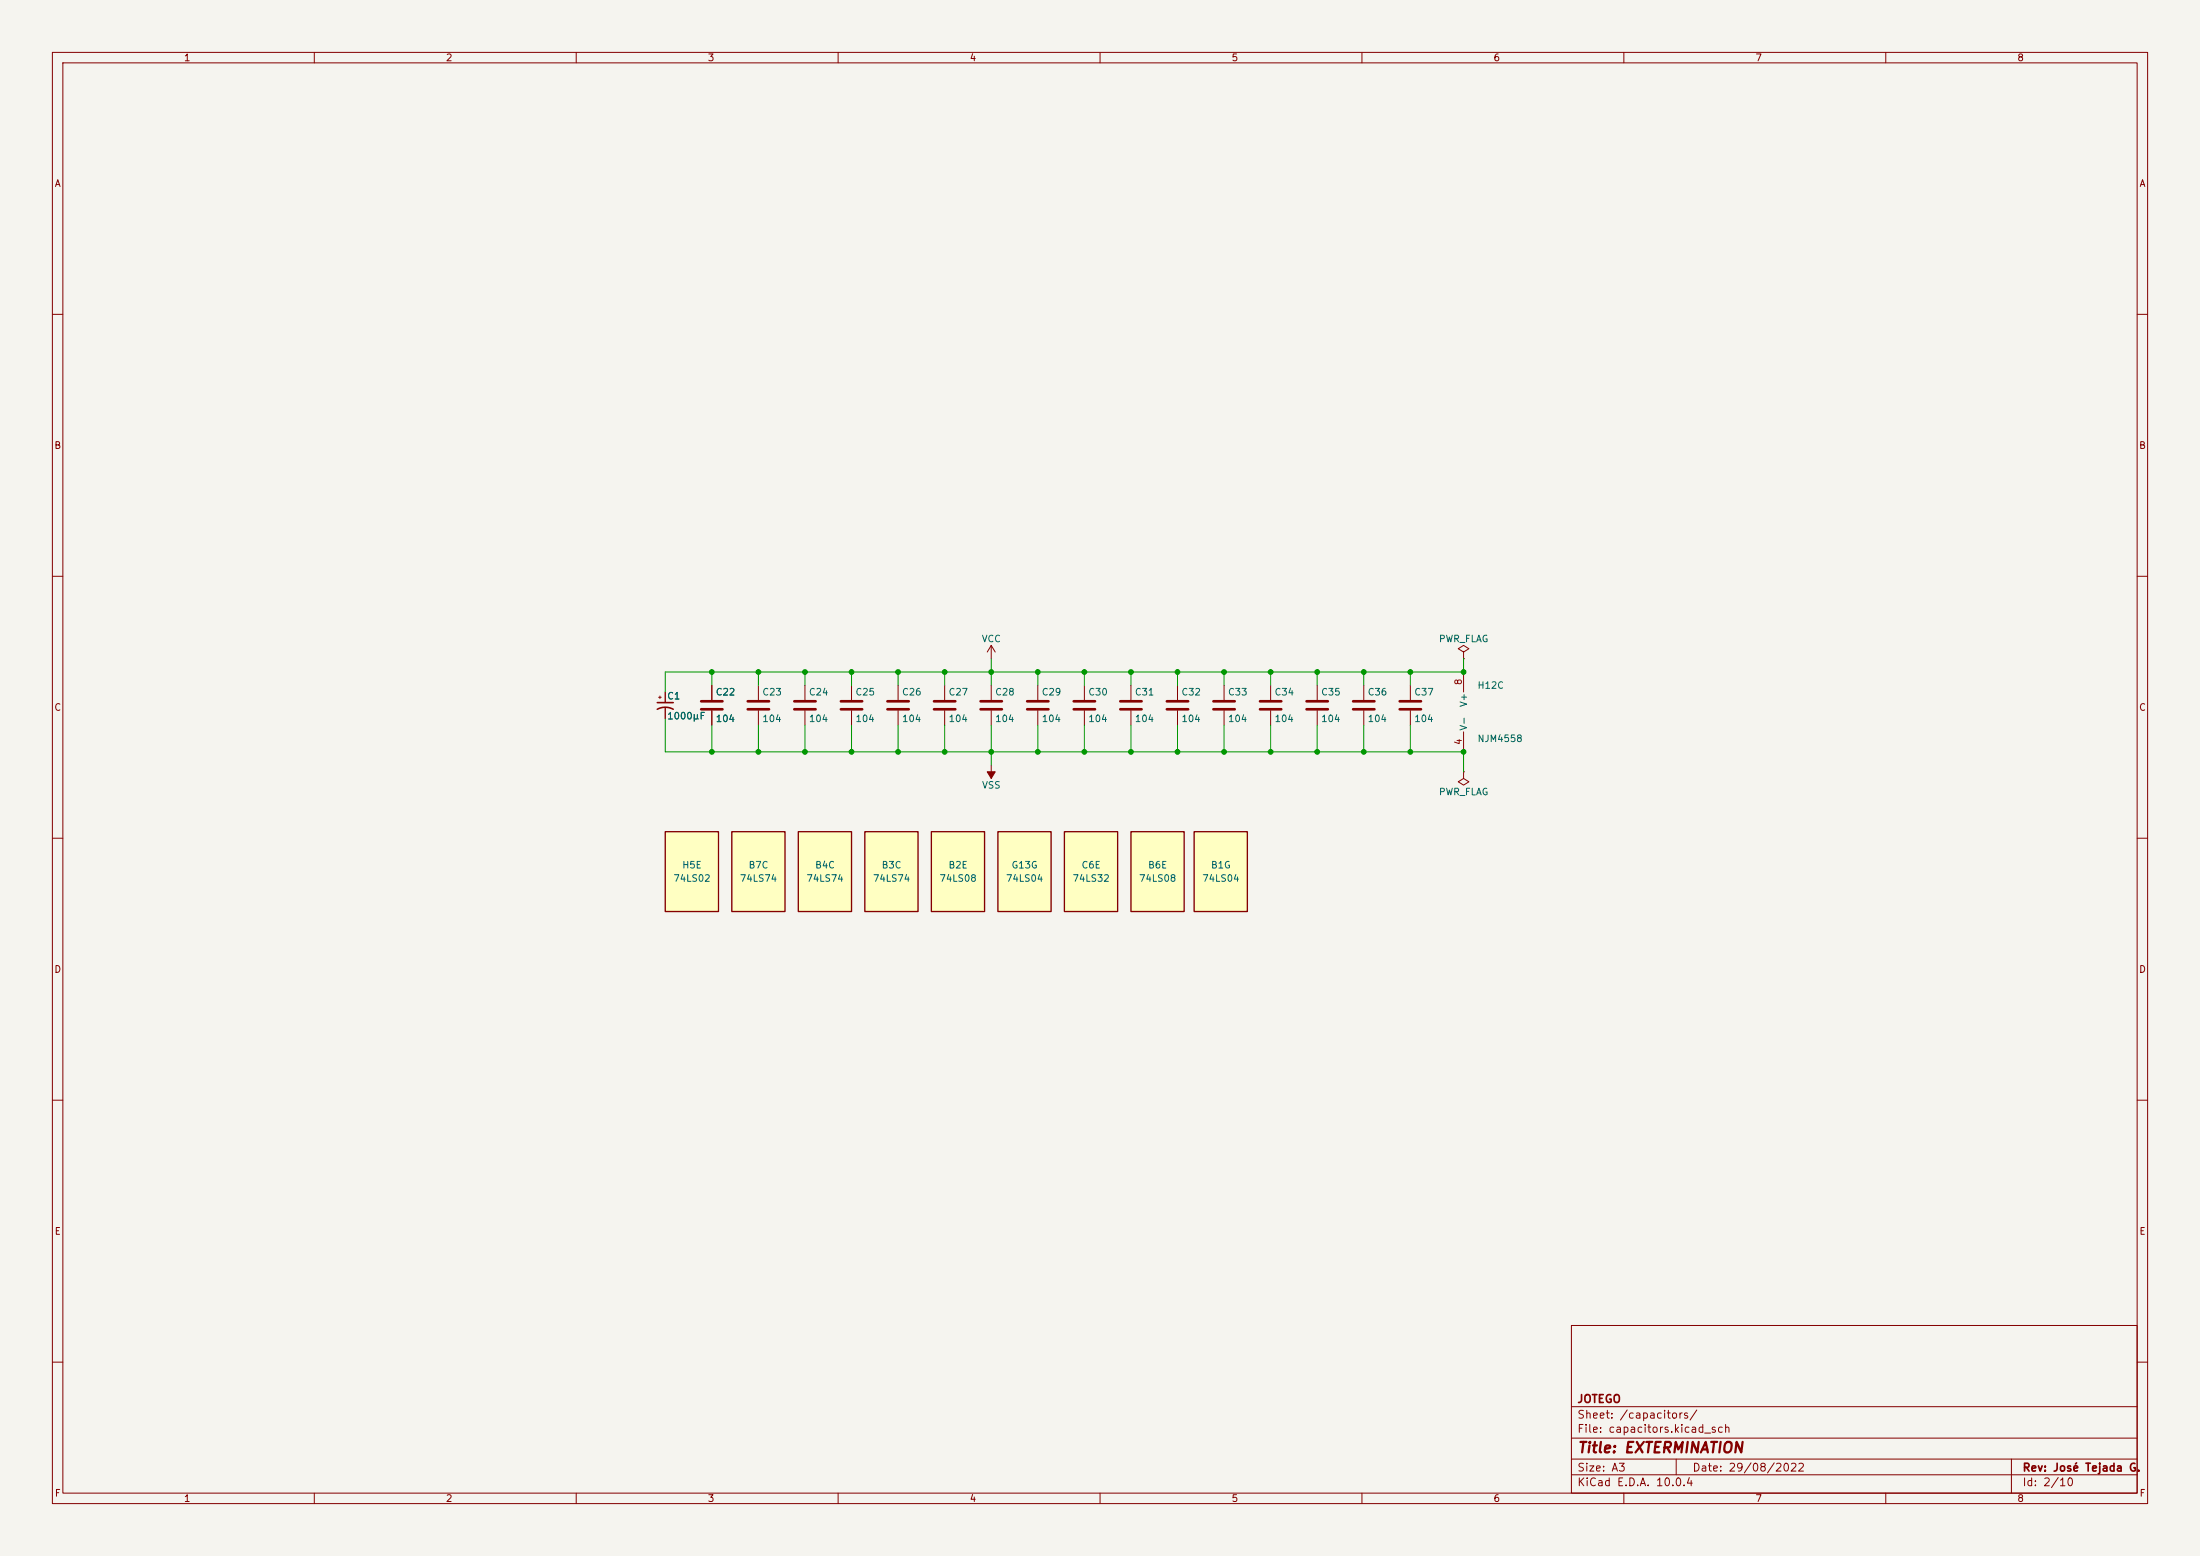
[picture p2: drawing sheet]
<svg xmlns="http://www.w3.org/2000/svg" width="420mm" height="297mm" viewBox="0 0 420 297" stroke-linecap="round" stroke-linejoin="round" font-family="sans-serif">
<path d="M0 0h420v297h-420z" fill="#f5f4ef" stroke="#f5f4ef" stroke-width=".19"/>
<g fill="none" stroke="#840000" stroke-width=".19">
<path d="M10 10h400v277h-400zM12 12h396v273h-396zM60 10v2M110 10v2M160 10v2M210 10v2M260 10v2M310 10v2M360 10v2M10 60h2M408 60h2M10 110h2"/>
<path d="M408 110h2M198.1 130.8v2.8M198.1 135.6v2.8M207 130.8v2.8M207 135.6v2.8M215.9 130.8v2.8M215.9 135.6v2.8M224.8 130.8v2.8M224.8 135.6v2.8M260.3 130.8v2.8M260.3 135.6v2.8M269.2 130.8v2.8"/>
<path d="M269.2 135.6v2.8M279.4 124.5l1-.7-1-.6-1 .6 1 .7v1.2M279.4 125.7h.1M279.4 128.3v3.8M279.4 139.7v3.8M10 160h2M279.4 147.3v1.3l1 .6-1 .7-1-.7 1-.6M279.4 147.3h.1M408 160h2M10 210h2M408 210h2M300 253h108v32h-108z"/>
<path d="M10 260h2M300 278.5h108M300 274.5h108M300 268.5h108M320 278.5v3M384 278.5v6.5M408 260h2M60 285v2M110 285v2M160 285v2M210 285v2M260 285v2"/>
<path d="M300 281.5h108M310 285v2M360 285v2"/>
</g>
<path d="M196.1 133.9h4.1M196.1 135.4h4.1M205 133.9h4M205 135.4h4M213.9 133.9h4M213.9 135.4h4M222.8 133.9h4M222.8 135.4h4M258.3 133.9h4.1M258.3 135.4h4.1M267.2 133.9h4.1M267.2 135.4h4.1" fill="none" stroke="#840000" stroke-width=".51"/>
<path d="M139.7 158.8h10.2v15.2h-10.2z" fill="#ffffc2"/>
<path d="M139.7 158.8h10.2v15.2h-10.2z" fill="none" stroke="#840000" stroke-width=".25"/>
<path d="M127 158.8h10.2v15.2h-10.2z" fill="#ffffc2"/>
<path d="M127 158.8h10.2v15.2h-10.2z" fill="none" stroke="#840000" stroke-width=".25"/>
<path d="M133.9 133.9h4M133.9 135.4h4M240.5 133.9h4.1M240.5 135.4h4.1M249.4 133.9h4.1M249.4 135.4h4.1" fill="none" stroke="#840000" stroke-width=".51"/>
<path d="M125.7 133.1h.5M126 132.8v.6M127 132.1v2M127 135.1v2.1M135.9 130.8v2.8M135.9 135.6v2.8M242.6 130.8v2.8M242.6 135.6v2.8M251.5 130.8v2.8M251.5 135.6v2.8" fill="none" stroke="#840000" stroke-width=".19"/>
<path d="M125.5 135.4a3.2 3.2 0 0 1 3 0M125.5 134.1h3" fill="none" stroke="#840000" stroke-width=".3"/>
<path d="M152.4 158.8h10.2v15.2h-10.2z" fill="#ffffc2"/>
<path d="M152.4 158.8h10.2v15.2h-10.2z" fill="none" stroke="#840000" stroke-width=".25"/>
<path d="M165.1 158.8h10.2v15.2h-10.2z" fill="#ffffc2"/>
<path d="M165.1 158.8h10.2v15.2h-10.2z" fill="none" stroke="#840000" stroke-width=".25"/>
<path d="M142.7 133.9h4.1M142.7 135.4h4.1M151.6 133.9h4.1M151.6 135.4h4.1M160.5 133.9h4.1M160.5 135.4h4.1M169.4 133.9h4.1M169.4 135.4h4.1" fill="none" stroke="#840000" stroke-width=".51"/>
<path d="M144.8 130.8v2.8M144.8 135.6v2.8M153.7 130.8v2.8M153.7 135.6v2.8M162.6 130.8v2.8M162.6 135.6v2.8M171.4 130.8v2.8M171.4 135.6v2.8" fill="none" stroke="#840000" stroke-width=".19"/>
<path d="M177.8 158.8h10.2v15.2h-10.2z" fill="#ffffc2"/>
<path d="M177.8 158.8h10.2v15.2h-10.2z" fill="none" stroke="#840000" stroke-width=".25"/>
<path d="M231.6 133.9h4.1M231.6 135.4h4.1" fill="none" stroke="#840000" stroke-width=".51"/>
<path d="M233.7 130.8v2.8M233.7 135.6v2.8M189.2 146.1v2.5" fill="none" stroke="#840000" stroke-width=".19"/>
<path d="M188.5 147.3h1.5l-.8 1.3z" fill="#840000" stroke="#840000" stroke-width=".19"/>
<path d="M190.5 158.8h10.2v15.2h-10.2z" fill="#ffffc2"/>
<path d="M190.5 158.8h10.2v15.2h-10.2z" fill="none" stroke="#840000" stroke-width=".25"/>
<path d="M215.9 158.8h10.2v15.2h-10.2z" fill="#ffffc2"/>
<path d="M215.9 158.8h10.2v15.2h-10.2z" fill="none" stroke="#840000" stroke-width=".25"/>
<path d="M228 158.8h10.1v15.2h-10.1z" fill="#ffffc2"/>
<path d="M228 158.8h10.1v15.2h-10.1z" fill="none" stroke="#840000" stroke-width=".25"/>
<path d="M203.2 158.8h10.2v15.2h-10.2z" fill="#ffffc2"/>
<path d="M203.2 158.8h10.2v15.2h-10.2z" fill="none" stroke="#840000" stroke-width=".25"/>
<path d="M178.3 133.9h4.1M178.3 135.4h4.1M187.2 133.9h4.1M187.2 135.4h4.1" fill="none" stroke="#840000" stroke-width=".51"/>
<path d="M127 132.1v2M127 135.1v2.1M135.9 130.8v2.8M135.9 135.6v2.8M180.3 130.8v2.8M180.3 135.6v2.8M189.2 123.2v2.5M189.2 130.8v2.8M189.2 135.6v2.8M189.2 123.2l-.7 1.3M189.2 123.2l.8 1.3" fill="none" stroke="#840000" stroke-width=".19"/>
<g fill="none" stroke="#009600" stroke-width=".19">
<path d="M127 137.2v6.3h152.4v3.8M135.9 128.3v2.5M135.9 138.4v5.1M144.8 128.3v2.5M144.8 138.4v5.1M153.7 128.3v2.5M153.7 138.4v5.1M162.6 128.3v2.5M162.6 138.4v5.1M171.4 128.3v2.5M171.4 138.4v5.1M180.3 128.3v2.5"/>
<path d="M180.3 138.4v5.1M189.2 125.7v5.1M189.2 138.4v7.7M198.1 128.3v2.5M198.1 138.4v5.1M207 128.3v2.5M207 138.4v5.1M215.9 128.3v2.5M215.9 138.4v5.1M224.8 128.3v2.5M224.8 138.4v5.1M233.7 128.3v2.5"/>
<path d="M233.7 138.4v5.1M242.6 128.3v2.5M242.6 138.4v5.1M251.5 128.3v2.5M251.5 138.4v5.1M260.3 128.3v2.5M260.3 138.4v5.1M269.2 128.3v2.5M269.2 138.4v5.1M279.4 125.7v2.6h-152.4v3.8"/>
</g>
<g fill="#009600" stroke="#009600" stroke-width=".19">
<circle cx="233.7" cy="143.5" r=".46"/>
<circle cx="224.8" cy="143.5" r=".46"/>
<circle cx="233.7" cy="128.3" r=".46"/>
<circle cx="215.9" cy="128.3" r=".46"/>
<circle cx="251.5" cy="128.3" r=".46"/>
<circle cx="242.6" cy="128.3" r=".46"/>
<circle cx="224.8" cy="128.3" r=".46"/>
<circle cx="242.6" cy="143.5" r=".46"/>
<circle cx="215.9" cy="143.5" r=".46"/>
<circle cx="207" cy="143.5" r=".46"/>
<circle cx="198.1" cy="128.3" r=".46"/>
<circle cx="207" cy="128.3" r=".46"/>
<circle cx="198.1" cy="143.5" r=".46"/>
<circle cx="171.4" cy="143.5" r=".46"/>
<circle cx="180.3" cy="143.5" r=".46"/>
<circle cx="189.2" cy="128.3" r=".46"/>
<circle cx="180.3" cy="128.3" r=".46"/>
<circle cx="189.2" cy="143.5" r=".46"/>
<circle cx="144.8" cy="128.3" r=".46"/>
<circle cx="153.7" cy="128.3" r=".46"/>
<circle cx="171.4" cy="128.3" r=".46"/>
<circle cx="162.6" cy="128.3" r=".46"/>
<circle cx="153.7" cy="143.5" r=".46"/>
<circle cx="144.8" cy="143.5" r=".46"/>
<circle cx="162.6" cy="143.5" r=".46"/>
<circle cx="135.9" cy="128.3" r=".46"/>
<circle cx="135.9" cy="143.5" r=".46"/>
<circle cx="260.3" cy="128.3" r=".46"/>
<circle cx="269.2" cy="128.3" r=".46"/>
<circle cx="279.4" cy="128.3" r=".46"/>
<circle cx="269.2" cy="143.5" r=".46"/>
<circle cx="279.4" cy="143.5" r=".46"/>
<circle cx="260.3" cy="143.5" r=".46"/>
<circle cx="251.5" cy="143.5" r=".46"/>
</g>
<text font-size="2" fill="#840000" x="301" y="277.8">Title: EXTERMINATION</text>
<g font-size="1.5" fill="#840000">
<text x="301" y="268.1">JOTEGO</text>
<text x="301" y="273.8">File: capacitors.kicad_sch</text>
<text x="301" y="271.1">Sheet: /capacitors/</text>
<text x="301" y="281.2">Size: A3</text>
<text x="323" y="281.2">Date: 29/08/2022</text>
<text x="386" y="281.2">Rev: José Tejada G.</text>
<text x="301" y="284">KiCad E.D.A. 10.0.4</text>
<text x="386" y="284">Id: 2/10</text>
</g>
<g font-size="1.3" fill="#840000">
<text x="35" y="12">1</text>
<text x="85" y="12">2</text>
<text x="135" y="12">3</text>
<text x="185" y="12">4</text>
<text x="235" y="12">5</text>
<text x="285" y="12">6</text>
<text x="335" y="12">7</text>
<text x="385" y="12">8</text>
<text x="10.3" y="36">A</text>
<text x="408.3" y="36">A</text>
<text x="10.3" y="86">B</text>
<text x="408.2" y="86">B</text>
<text x="10.3" y="136">C</text>
<text x="408.2" y="136">C</text>
<text x="10.3" y="186">D</text>
<text x="408.2" y="186">D</text>
<text x="10.3" y="236">E</text>
<text x="408.3" y="236">E</text>
<text x="10.3" y="286">F</text>
<text x="35" y="287">1</text>
<text x="85" y="287">2</text>
<text x="135" y="287">3</text>
<text x="185" y="287">4</text>
<text x="235" y="287">5</text>
<text x="285" y="287">6</text>
<text x="335" y="287">7</text>
<text x="385" y="287">8</text>
<text x="408.3" y="286">F</text>
</g>
<g font-size="1.3" fill="#006464">
<text x="187.3" y="122.9">VCC</text>
<text x="274.6" y="122.9">PWR_FLAG</text>
<text x="281.9" y="131.8">H12C</text>
<text x="127.3" y="133.8">C1</text>
<text x="127.3" y="137.6">1000μF</text>
<text x="136.5" y="133.1">C22</text>
<text x="145.4" y="133.1">C23</text>
<text x="154.3" y="133.1">C24</text>
<text x="163.2" y="133.1">C25</text>
<text x="172.1" y="133.1">C26</text>
<text x="181" y="133.1">C27</text>
<text x="189.9" y="133.1">C28</text>
<text x="198.8" y="133.1">C29</text>
<text x="207.7" y="133.1">C30</text>
<text x="216.5" y="133.1">C31</text>
<text x="225.4" y="133.1">C32</text>
<text x="234.3" y="133.1">C33</text>
<text x="243.2" y="133.1">C34</text>
<text x="252.1" y="133.1">C35</text>
<text x="261" y="133.1">C36</text>
<text x="269.9" y="133.1">C37</text>
<text x="280.4" y="135.1" transform="rotate(-90 280.4 135.1)">V+</text>
<text x="136.5" y="138.1">104</text>
<text x="145.4" y="138.1">104</text>
<text x="154.3" y="138.1">104</text>
<text x="163.2" y="138.1">104</text>
<text x="172.1" y="138.1">104</text>
<text x="181" y="138.1">104</text>
<text x="189.9" y="138.1">104</text>
<text x="198.8" y="138.1">104</text>
<text x="207.7" y="138.1">104</text>
<text x="216.5" y="138.1">104</text>
<text x="225.4" y="138.1">104</text>
<text x="234.3" y="138.1">104</text>
<text x="243.2" y="138.1">104</text>
<text x="252.1" y="138.1">104</text>
<text x="261" y="138.1">104</text>
<text x="269.9" y="138.1">104</text>
<text x="280.4" y="139.6" transform="rotate(-90 280.4 139.6)">V-</text>
<text x="281.9" y="141.9">NJM4558</text>
<text x="187.4" y="150.8">VSS</text>
<text x="274.6" y="152.1">PWR_FLAG</text>
<text x="130.1" y="166.1">H5E</text>
<text x="142.8" y="166.1">B7C</text>
<text x="155.5" y="166.1">B4C</text>
<text x="168.2" y="166.1">B3C</text>
<text x="181" y="166.1">B2E</text>
<text x="193" y="166.1">G13G</text>
<text x="206.4" y="166.1">C6E</text>
<text x="219.1" y="166.1">B6E</text>
<text x="231.1" y="166.1">B1G</text>
<text x="128.4" y="168.6">74LS02</text>
<text x="141.1" y="168.6">74LS74</text>
<text x="153.8" y="168.6">74LS74</text>
<text x="166.5" y="168.6">74LS74</text>
<text x="179.2" y="168.6">74LS08</text>
<text x="191.9" y="168.6">74LS04</text>
<text x="204.6" y="168.6">74LS32</text>
<text x="217.3" y="168.6">74LS08</text>
<text x="229.4" y="168.6">74LS04</text>
</g>
<g font-size="1.3" fill="#a90000">
<text x="279.4" y="130.9" transform="rotate(-90 279.4 130.9)">8</text>
<text x="279.4" y="142.3" transform="rotate(-90 279.4 142.3)">4</text>
</g>
</svg>
